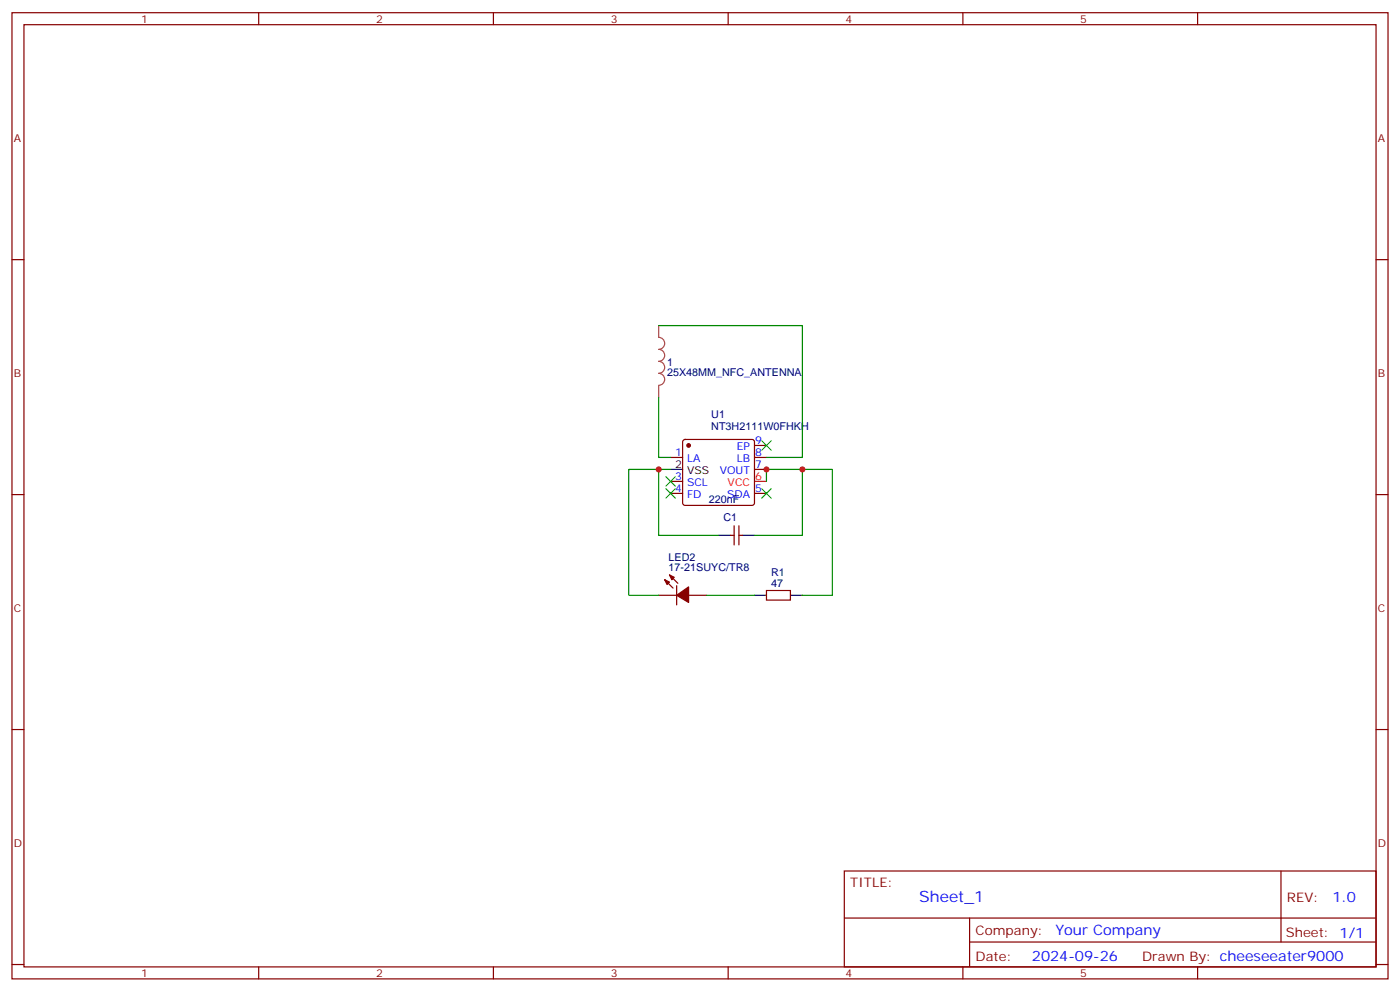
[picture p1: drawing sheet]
<svg xmlns="http://www.w3.org/2000/svg" width="412mm" height="292mm" viewBox="0 0 412 292" stroke-linecap="round" stroke-linejoin="round" font-family="sans-serif">
<g fill="none" stroke="#870000" stroke-width=".35">
<path d="M3.5 3.7h405.4v284.4h-405.4zM7.1 7.3h398.2v277.3h-398.2zM76.2 3.7v3.6M145.3 3.7v3.6M214.5 3.7v3.6M283.6 3.7v3.6M352.8 3.7v3.6M3.5 76.4h3.6M405.3 76.4h3.6M197.6 134.6h3.5M201.3 129.5l.5-.2h19.7l.5 .2 .2 .5v18l-.2 .5-.5 .2h-19.7l-.5-.2-.2-.5v-18zM222.2 131.1h3.6"/>
<path d="M222.2 134.6h3.6M222.2 138.1h3.6M3.5 145.6h3.6M197.6 145.2h3.5M197.6 141.7h3.5M215.2 157.6h1.1M216.3 154.7v5.7M217.7 154.7v5.7M217.7 157.6h1M222.2 145.2h3.6M405.3 145.6h3.6M194 175.2h5.3"/>
<path d="M195.8 170.6l2.5 2.5M197.2 169.2l2.5 2.5M199.3 172.4v5.6M202.8 175.2h5.3M225.8 173.8h7v2.8h-7zM3.5 214.7h3.6M405.3 214.7h3.6M248.7 256.3h156.6v28.3h-156.6zM377.3 256.4v20.8M248.7 270.2h156.5M285.6 277.2h119.6M285.6 270.2v14.1"/>
<path d="M3.5 283.8h3.6M76.2 284.6v3.5M145.3 284.6v3.5M214.5 284.6v3.5M283.6 284.6v3.5M352.8 284.6v3.5M405.3 283.8h3.6"/>
</g>
<path d="M222.2 141.7h3.6" fill="none" stroke="#f00" stroke-width=".35"/>
<path d="M197.6 138.1h3.5M211.7 157.6h3.5M218.7 157.6h3.5M222.2 175.2h3.6M232.8 175.2h3.6" fill="none" stroke="#000" stroke-width=".35"/>
<g fill="#870000" stroke="#870000" stroke-width=".35">
<path d="M195.8 170.6l1.4 .7-.7 .7z"/>
<path d="M197.2 169.2l1.4 .7-.7 .7z"/>
<path d="M199.3 175.2l3.5-2.5v4.6z"/>
<circle cx="202.8" cy="131.1" r=".53"/>
</g>
<path d="M194 95.8v3.5a1.76 1.76 0 0 1 1.8 1.8 1.76 1.76 0 0 1-1.8 1.7 1.76 1.76 0 0 1 1.8 1.8 1.76 1.76 0 0 1-1.8 1.7 1.76 1.76 0 0 1 1.8 1.8 1.76 1.76 0 0 1-1.8 1.8 1.76 1.76 0 0 1 1.8 1.7 1.76 1.76 0 0 1-1.8 1.8M194 113.5v3.5" fill="none" stroke="#a64a4a" stroke-width=".35"/>
<path d="M194 95.8h42.4v38.8h-10.6M194 117v17.6h3.6M194 138.1h-8.8v37.1h8.8M197.6 138.1h-3.6v19.5h17.7M236.4 138.1h8.8v37.1h-8.8M225.8 141.7v-3.6h10.6v19.5h-14.2M208.1 175.2h14.1" fill="none" stroke="#008700" stroke-width=".35"/>
<path d="M224.4 129.7l2.8 2.8M227.2 129.7l-2.8 2.8M196.1 143.8l2.9 2.8M196.1 140.3l2.9 2.8M199 143.8l-2.9 2.8M199 140.3l-2.9 2.8M224.4 143.8l2.8 2.8M227.2 143.8l-2.8 2.8" fill="none" stroke="#3c3" stroke-width=".35"/>
<g fill="#c00">
<circle cx="225.8" cy="138.1" r=".88"/>
<circle cx="194" cy="138.1" r=".88"/>
<circle cx="236.4" cy="138.1" r=".88"/>
</g>
<text font-size="4.6" fill="#00f" x="270.8" y="265.4">Sheet_1</text>
<g font-size="4.2" fill="#00f">
<text x="392.5" y="265.6">1.0</text>
<text x="310.9" y="275.2">Your Company</text>
<text x="304" y="283">2024-09-26</text>
</g>
<g font-size="3.9" fill="#800">
<text x="250.5" y="260.9">TITLE:</text>
<text x="379.1" y="265.6">REV:</text>
<text x="287.4" y="275.1">Company:</text>
<text x="378.7" y="275.7">Sheet: 1/1</text>
<text x="287.4" y="282.8">Date:</text>
<text x="336.4" y="282.9">Drawn By: cheeseeater9000</text>
</g>
<g font-size="3.2" fill="#800">
<text x="41.6" y="6.7">1</text>
<text x="110.8" y="6.7">2</text>
<text x="179.9" y="6.7">3</text>
<text x="249.1" y="6.7">4</text>
<text x="318.2" y="6.7">5</text>
<text x="4.1" y="41.8">A</text>
<text x="405.9" y="41.8">A</text>
<text x="4.1" y="111">B</text>
<text x="405.9" y="111">B</text>
<text x="4.1" y="180.1">C</text>
<text x="405.9" y="180.1">C</text>
<text x="4.1" y="249.3">D</text>
<text x="405.9" y="249.3">D</text>
<text x="41.6" y="287.5">1</text>
<text x="110.8" y="287.5">2</text>
<text x="179.9" y="287.5">3</text>
<text x="249.1" y="287.5">4</text>
<text x="318.2" y="287.5">5</text>
</g>
<g font-size="3.2" fill="#000080">
<text x="196.5" y="107.6">1</text>
<text x="196.5" y="110.7">25X48MM_NFC_ANTENNA</text>
<text x="209.5" y="123.1">U1</text>
<text x="209.5" y="126.4">NT3H2111W0FHKH</text>
<text x="208.8" y="148.1">220nF</text>
<text x="213.1" y="153.4">C1</text>
<text x="197" y="165">LED2</text>
<text x="197" y="168.1">17-21SUYC/TR8</text>
<text x="227.2" y="172.7">47</text>
<text x="227.2" y="169.4">R1</text>
</g>
<g font-size="3.2" fill="#00f">
<text x="222.4" y="130.7">9</text>
<text x="198.9" y="134.3">1</text>
<text x="202.4" y="136">LA</text>
<text x="217" y="136">LB</text>
<text x="217" y="132.5">EP</text>
<text x="222.4" y="134.3">8</text>
<text x="222.4" y="137.8">7</text>
<text x="198.9" y="141.3">3</text>
<text x="202.4" y="143.1">SCL</text>
<text x="212" y="139.6">VOUT</text>
<text x="198.9" y="144.9">4</text>
<text x="202.4" y="146.6">FD</text>
<text x="214.2" y="146.6">SDA</text>
<text x="222.4" y="144.9">5</text>
</g>
<g font-size="3.2">
<text x="198.9" y="137.8">2</text>
<text x="202.4" y="139.6">VSS</text>
</g>
<g font-size="3.2" fill="#f00">
<text x="214.3" y="143.1">VCC</text>
<text x="222.4" y="141.3">6</text>
</g>
</svg>
